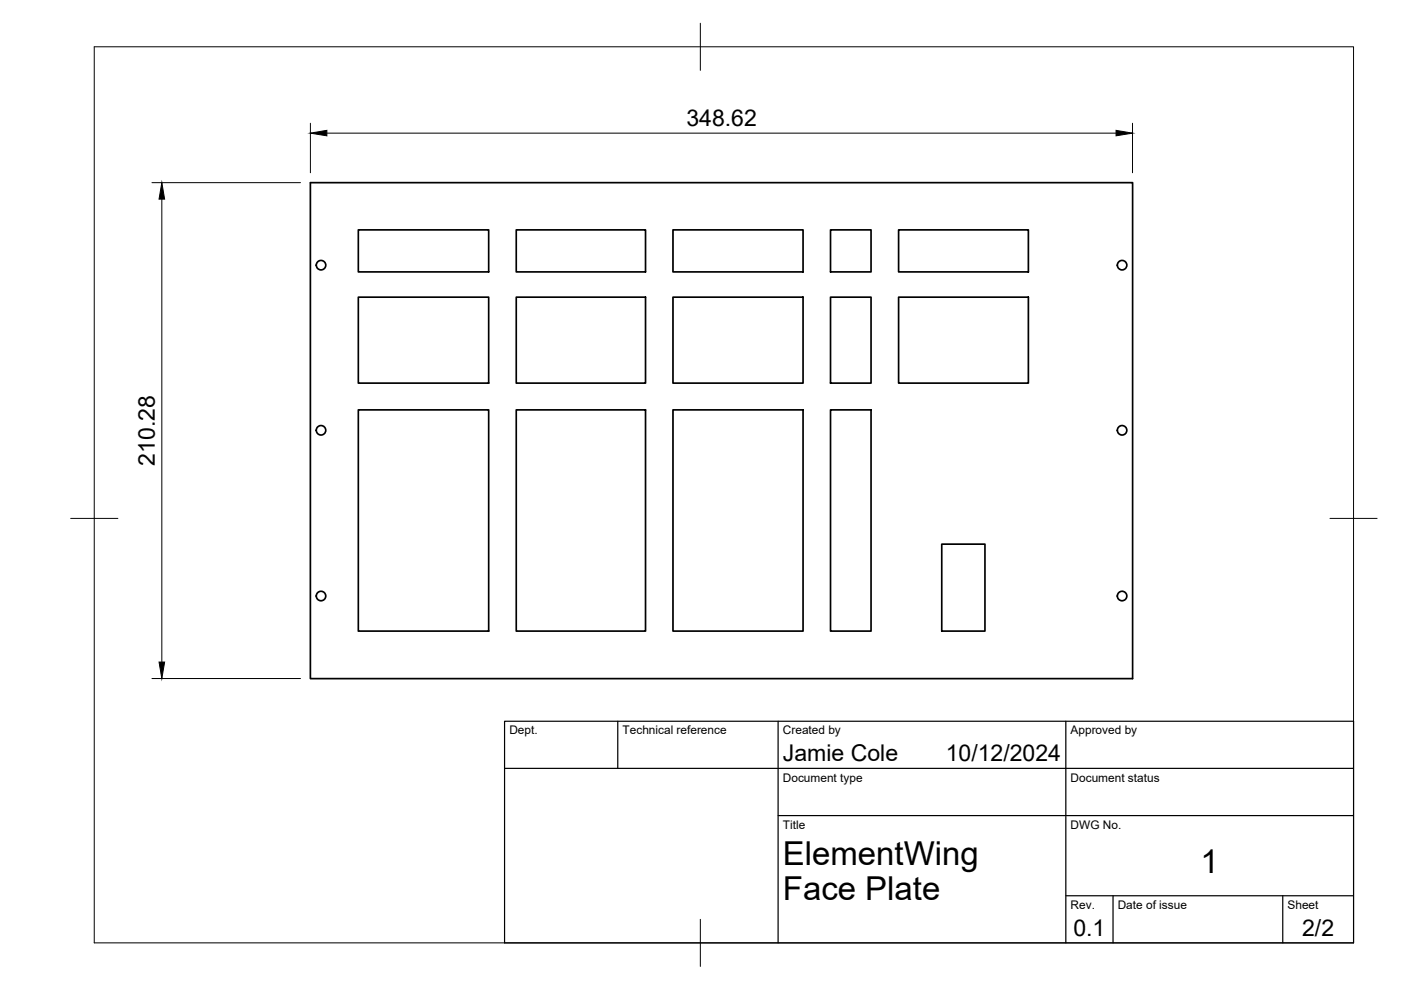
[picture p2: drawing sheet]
<svg xmlns="http://www.w3.org/2000/svg" width="297mm" height="210mm" viewBox="0 0 297 210" stroke-linecap="round" stroke-linejoin="round" font-family="sans-serif">
<!-- layer: Visible -->
<g fill="none" stroke="#000" stroke-width=".36">
<path d="M65.8 38.7h174.3v105.2h-174.3zM76 48.7h27.6v9h-27.6zM109.5 48.7h27.4v9h-27.4zM142.7 48.7h27.6v9h-27.6zM176.1 48.7h8.6v9h-8.6zM190.5 48.7h27.5v9h-27.5zM76 63h27.6v18.2h-27.6zM109.5 63h27.4v18.2h-27.4zM142.7 63h27.6v18.2h-27.6zM176.1 63h8.6v18.2h-8.6zM190.5 63h27.5v18.2h-27.5zM76 86.9h27.6v46.9h-27.6z"/>
<path d="M109.5 86.9h27.4v46.9h-27.4zM142.7 86.9h27.6v46.9h-27.6zM176.1 86.9h8.6v46.9h-8.6zM199.7 115.4h9.1v18.4h-9.1z"/>
<circle cx="68.1" cy="56.2" r="1.01"/>
<circle cx="237.9" cy="56.2" r="1.01"/>
<circle cx="68.1" cy="91.2" r="1.01"/>
<circle cx="237.9" cy="91.2" r="1.01"/>
<circle cx="68.1" cy="126.4" r="1.01"/>
<circle cx="237.9" cy="126.4" r="1.01"/>
</g>
<!-- layer: BORDER -->
<path d="M20 9.9h267v190h-267zM148.5 4.9v10M15 109.9h10M282 109.9h10M148.5 194.9v10" fill="none" stroke="#000" stroke-width=".21"/>
<!-- layer: TITLEBLOCK -->
<path d="M107 152.9h180v47h-180zM131 152.9v10M165 152.9v47M226 152.9v47M107 162.9h180M165 172.9h122M226 189.9h61M236 189.9v10M272 189.9v10" fill="none" stroke="#000" stroke-width=".25"/>
<!-- layer: FD_Dimensions -->
<path d="M32.2 38.7h31.5M65.8 26.1v10.5M69.3 28.2h167.3M240.1 26.1v10.5M34.3 42.2v98.2M32.2 143.9h31.5" fill="none" stroke="#000" stroke-width=".21"/>
<path d="M65.8 28.2l3.5-.6v1.2zM236.6 27.6l3.5 .6-3.5 .6zM34.3 38.7l.6 3.5h-1.2zM33.7 140.4h1.2l-.6 3.5z" fill="#000" stroke="#000" stroke-width=".21"/>
<g font-size="7">
<text x="166" y="183.4">ElementWing</text>
<text x="254.5" y="185.2">1</text>
<text x="166" y="190.9">Face Plate</text>
</g>
<g font-size="4.9">
<text x="145.5" y="26.8">348.62</text>
<text x="32.9" y="98.7" transform="rotate(-90 32.9 98.7)">210.28</text>
<text x="166" y="161.4">Jamie Cole</text>
<text x="200.5" y="161.4">10/12/2024</text>
<text x="227.6" y="198.6">0.1</text>
<text x="276.1" y="198.6">2/2</text>
</g>
<g font-size="2.5">
<text x="108" y="155.7">Dept.</text>
<text x="132" y="155.7">Technical reference</text>
<text x="166" y="155.7">Created by</text>
<text x="227" y="155.7">Approved by</text>
<text x="166" y="165.7">Document type</text>
<text x="227" y="165.7">Document status</text>
<text x="166" y="175.7">Title</text>
<text x="227" y="175.7">DWG No.</text>
<text x="227" y="192.7">Rev.</text>
<text x="237" y="192.7">Date of issue</text>
<text x="273" y="192.7">Sheet</text>
</g>
</svg>
